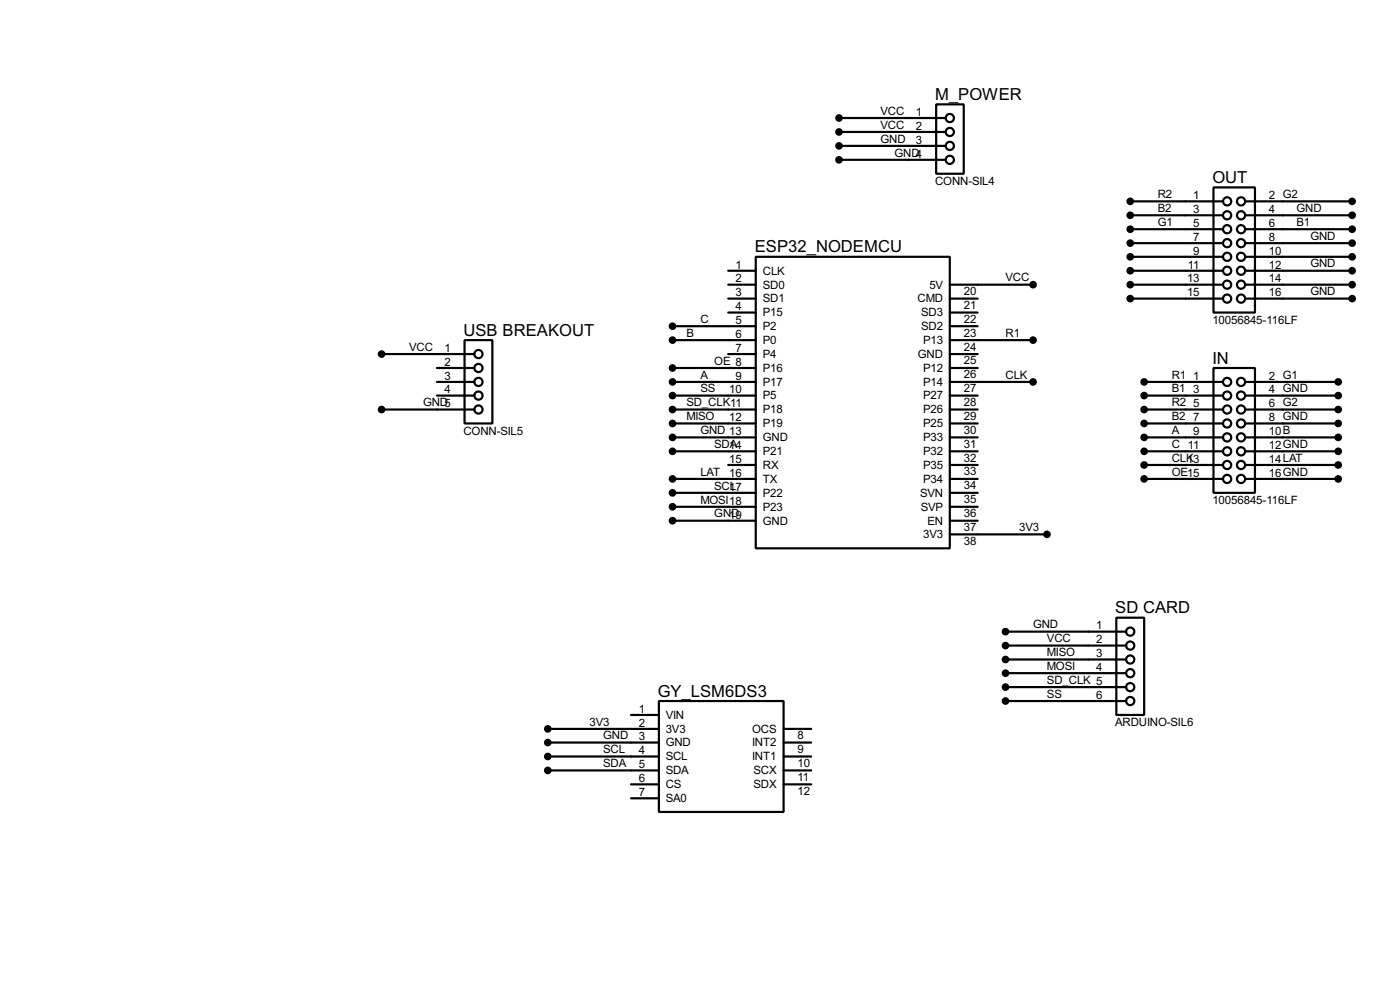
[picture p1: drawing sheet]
<svg xmlns="http://www.w3.org/2000/svg" width="256mm" height="180mm" viewBox="0 0 256 180" stroke-linecap="round" stroke-linejoin="round" font-family="sans-serif">
<g fill="none" stroke="#000" stroke-width=".4">
<path d="M171.5 19.1h5.1v12.7h-5.1zM153.7 21.6h19.6M153.7 24.2h19.6M153.7 26.7h19.6M153.7 29.3h19.6M207.1 36.9h17M207.1 39.4h17M222.3 34.3h7.6v22.9h-7.6zM228.1 36.9h19.6M228.1 39.4h19.6M123.2 59.7h15.3M133.4 49.6h5.1"/>
<path d="M133.4 52.1h5.1M133.4 54.7h5.1M133.4 57.2h5.1M138.5 47h35.5v53.4h-35.5zM174 59.7h5.1M174 52.1h15.3M174 54.7h5.1M174 57.2h5.1M207.1 42h17M207.1 44.5h17M207.1 47h17M207.1 49.6h17"/>
<path d="M207.1 52.1h17M207.1 54.7h17M228.1 42h19.6M228.1 44.5h19.6M228.1 47h19.6M228.1 49.6h19.6M228.1 52.1h19.6M228.1 54.7h19.6M69.9 75h17M69.9 64.8h17M80.1 69.9h6.8M80.1 72.4h6.8"/>
<path d="M80.1 67.4h6.8M85.1 62.3h5.1v15.2h-5.1zM123.2 69.9h15.3M123.2 72.4h15.3M123.2 75h15.3M123.2 77.5h15.3M123.2 62.3h15.3M123.2 67.4h15.3M133.4 64.8h5.1M174 69.9h15.3M174 72.4h5.1M174 75h5.1"/>
<path d="M174 77.5h5.1M174 62.3h15.3M174 67.4h5.1M174 64.8h5.1M209.6 69.9h14.5M209.6 72.4h14.5M209.6 75h14.5M209.6 77.5h14.5M222.3 67.4h7.6v22.8h-7.6zM228.1 69.9h17.1M228.1 72.4h17.1M228.1 75h17.1"/>
<path d="M228.1 77.5h17.1M123.2 80.1h15.3M123.2 82.6h15.3M123.2 87.7h15.3M123.2 92.8h15.3M123.2 95.3h15.3M123.2 90.2h15.3M133.4 85.1h5.1M174 80.1h5.1M174 82.6h5.1M174 85.1h5.1M174 87.7h5.1"/>
<path d="M174 92.8h5.1M174 95.3h5.1M174 97.8h17.8M174 90.2h5.1M209.6 80.1h14.5M209.6 82.6h14.5M209.6 85.1h14.5M209.6 87.7h14.5M228.1 80.1h17.1M228.1 82.6h17.1M228.1 85.1h17.1M228.1 87.7h17.1"/>
<path d="M184.2 115.6h22.1M184.2 118.2h22.1M204.5 113.1h5.1v17.8h-5.1zM100.4 133.4h20.3M100.4 135.9h20.3M100.4 138.5h20.3M115.6 130.9h5.1M120.7 128.3h22.9v20.3h-22.9zM143.6 133.4h5M143.6 135.9h5M143.6 138.5h5M184.2 120.7h22.1"/>
<path d="M184.2 123.2h22.1M184.2 125.8h22.1M184.2 128.3h22.1M100.4 141h20.3M115.6 143.6h5.1M115.6 146.1h5.1M143.6 141h5M143.6 143.6h5"/>
<circle cx="174" cy="29.3" r=".75"/>
<circle cx="174" cy="26.7" r=".75"/>
<circle cx="174" cy="24.2" r=".75"/>
<circle cx="174" cy="21.6" r=".75"/>
<circle cx="224.8" cy="39.4" r=".75"/>
<circle cx="224.8" cy="36.9" r=".75"/>
<circle cx="227.3" cy="39.4" r=".75"/>
<circle cx="227.3" cy="36.9" r=".75"/>
<circle cx="224.8" cy="52.1" r=".75"/>
<circle cx="224.8" cy="54.7" r=".75"/>
<circle cx="224.8" cy="44.5" r=".75"/>
<circle cx="224.8" cy="49.6" r=".75"/>
<circle cx="224.8" cy="42" r=".75"/>
<circle cx="224.8" cy="47" r=".75"/>
<circle cx="227.3" cy="52.1" r=".75"/>
<circle cx="227.3" cy="54.7" r=".75"/>
<circle cx="227.3" cy="44.5" r=".75"/>
<circle cx="227.3" cy="47" r=".75"/>
<circle cx="227.3" cy="42" r=".75"/>
<circle cx="227.3" cy="49.6" r=".75"/>
<circle cx="87.6" cy="69.9" r=".75"/>
<circle cx="87.6" cy="72.4" r=".75"/>
<circle cx="87.6" cy="75" r=".75"/>
<circle cx="87.6" cy="67.4" r=".75"/>
<circle cx="87.6" cy="64.8" r=".75"/>
<circle cx="224.8" cy="77.5" r=".75"/>
<circle cx="224.8" cy="69.9" r=".75"/>
<circle cx="224.8" cy="75" r=".75"/>
<circle cx="224.8" cy="72.4" r=".75"/>
<circle cx="227.3" cy="69.9" r=".75"/>
<circle cx="227.3" cy="72.4" r=".75"/>
<circle cx="227.3" cy="77.5" r=".75"/>
<circle cx="227.3" cy="75" r=".75"/>
<circle cx="224.8" cy="82.6" r=".75"/>
<circle cx="224.8" cy="87.7" r=".75"/>
<circle cx="224.8" cy="80.1" r=".75"/>
<circle cx="224.8" cy="85.1" r=".75"/>
<circle cx="227.3" cy="80.1" r=".75"/>
<circle cx="227.3" cy="85.1" r=".75"/>
<circle cx="227.3" cy="82.6" r=".75"/>
<circle cx="227.3" cy="87.7" r=".75"/>
<circle cx="207" cy="118.2" r=".75"/>
<circle cx="207" cy="115.6" r=".75"/>
<circle cx="207" cy="120.7" r=".75"/>
<circle cx="207" cy="128.3" r=".75"/>
<circle cx="207" cy="125.8" r=".75"/>
<circle cx="207" cy="123.2" r=".75"/>
</g>
<g fill="#000" stroke="#000" stroke-width=".4">
<circle cx="153.7" cy="21.6" r=".5"/>
<circle cx="153.7" cy="24.2" r=".5"/>
<circle cx="153.7" cy="26.7" r=".5"/>
<circle cx="153.7" cy="29.3" r=".5"/>
<circle cx="207" cy="36.9" r=".5"/>
<circle cx="207" cy="39.4" r=".5"/>
<circle cx="247.7" cy="36.9" r=".5"/>
<circle cx="247.7" cy="39.4" r=".5"/>
<circle cx="123.2" cy="59.7" r=".5"/>
<circle cx="189.2" cy="52.1" r=".5"/>
<circle cx="207" cy="54.7" r=".5"/>
<circle cx="207" cy="47" r=".5"/>
<circle cx="207" cy="52.1" r=".5"/>
<circle cx="207" cy="42" r=".5"/>
<circle cx="207" cy="44.5" r=".5"/>
<circle cx="207" cy="49.6" r=".5"/>
<circle cx="247.7" cy="54.7" r=".5"/>
<circle cx="247.7" cy="44.5" r=".5"/>
<circle cx="247.7" cy="49.6" r=".5"/>
<circle cx="247.7" cy="52.1" r=".5"/>
<circle cx="247.7" cy="42" r=".5"/>
<circle cx="247.7" cy="47" r=".5"/>
<circle cx="69.9" cy="64.8" r=".5"/>
<circle cx="69.9" cy="75" r=".5"/>
<circle cx="123.2" cy="75" r=".5"/>
<circle cx="123.2" cy="67.4" r=".5"/>
<circle cx="123.2" cy="77.5" r=".5"/>
<circle cx="123.2" cy="62.3" r=".5"/>
<circle cx="123.2" cy="72.4" r=".5"/>
<circle cx="123.2" cy="69.9" r=".5"/>
<circle cx="189.2" cy="62.3" r=".5"/>
<circle cx="189.2" cy="69.9" r=".5"/>
<circle cx="209.6" cy="72.4" r=".5"/>
<circle cx="209.6" cy="75" r=".5"/>
<circle cx="209.6" cy="77.5" r=".5"/>
<circle cx="209.6" cy="69.9" r=".5"/>
<circle cx="245.1" cy="77.5" r=".5"/>
<circle cx="245.1" cy="72.4" r=".5"/>
<circle cx="245.1" cy="75" r=".5"/>
<circle cx="245.1" cy="69.9" r=".5"/>
<circle cx="123.2" cy="82.6" r=".5"/>
<circle cx="123.2" cy="92.8" r=".5"/>
<circle cx="123.2" cy="95.3" r=".5"/>
<circle cx="123.2" cy="87.7" r=".5"/>
<circle cx="123.2" cy="80.1" r=".5"/>
<circle cx="123.2" cy="90.2" r=".5"/>
<circle cx="191.8" cy="97.8" r=".5"/>
<circle cx="209.6" cy="87.7" r=".5"/>
<circle cx="209.6" cy="80.1" r=".5"/>
<circle cx="209.6" cy="82.6" r=".5"/>
<circle cx="209.6" cy="85.1" r=".5"/>
<circle cx="245.1" cy="85.1" r=".5"/>
<circle cx="245.1" cy="82.6" r=".5"/>
<circle cx="245.1" cy="87.7" r=".5"/>
<circle cx="245.1" cy="80.1" r=".5"/>
<circle cx="184.2" cy="118.2" r=".5"/>
<circle cx="184.2" cy="115.6" r=".5"/>
<circle cx="100.3" cy="133.4" r=".5"/>
<circle cx="100.3" cy="138.5" r=".5"/>
<circle cx="100.3" cy="135.9" r=".5"/>
<circle cx="184.2" cy="123.2" r=".5"/>
<circle cx="184.2" cy="128.3" r=".5"/>
<circle cx="184.2" cy="125.8" r=".5"/>
<circle cx="184.2" cy="120.7" r=".5"/>
<circle cx="100.3" cy="141" r=".5"/>
</g>
<g font-size="3.4">
<text x="171.3" y="18.3">M_POWER</text>
<text x="222.1" y="33.5">OUT</text>
<text x="138.3" y="46.2">ESP32_NODEMCU</text>
<text x="84.9" y="61.4">USB BREAKOUT</text>
<text x="222.1" y="66.6">IN</text>
<text x="204.3" y="112.3">SD CARD</text>
<text x="120.5" y="127.5">GY_LSM6DS3</text>
</g>
<g font-size="2.4">
<text x="161.3" y="21">VCC</text>
<text x="161.3" y="23.6">VCC</text>
<text x="167.8" y="21.2">1</text>
<text x="167.8" y="23.8">2</text>
<text x="161.3" y="26.1">GND</text>
<text x="163.9" y="28.6">GND4</text>
<text x="167.8" y="26.3">3</text>
<text x="171.3" y="33.9">CONN-SIL4</text>
<text x="212.1" y="36.3">R2</text>
<text x="212.1" y="38.8">B2</text>
<text x="212.1" y="41.3">G1</text>
<text x="218.6" y="36.5">1</text>
<text x="218.6" y="39">3</text>
<text x="218.6" y="41.6">5</text>
<text x="232.5" y="36.5">2 G2</text>
<text x="232.5" y="39">4</text>
<text x="232.5" y="41.6">6</text>
<text x="237.5" y="38.8">GND</text>
<text x="237.5" y="41.3">B1</text>
<text x="218.6" y="44.1">7</text>
<text x="218.6" y="46.6">9</text>
<text x="232.5" y="44.1">8</text>
<text x="232.5" y="46.6">10</text>
<text x="240.1" y="43.9">GND</text>
<text x="134.8" y="49.2">1</text>
<text x="134.8" y="51.7">2</text>
<text x="139.8" y="50.3">CLK</text>
<text x="139.8" y="52.8">SD0</text>
<text x="170.3" y="52.8">5V</text>
<text x="176.6" y="54">20</text>
<text x="184.2" y="51.5">VCC</text>
<text x="217.5" y="51.7">13</text>
<text x="217.6" y="49.2">11</text>
<text x="232.5" y="49.2">12</text>
<text x="232.5" y="51.7">14</text>
<text x="240.1" y="49">GND</text>
<text x="128.3" y="59.1">C</text>
<text x="134.8" y="54.3">3</text>
<text x="134.8" y="56.8">4</text>
<text x="134.8" y="59.3">5</text>
<text x="139.8" y="55.4">SD1</text>
<text x="139.8" y="57.9">P15</text>
<text x="168.1" y="55.4">CMD</text>
<text x="168.8" y="57.9">SD3</text>
<text x="176.6" y="59.1">22</text>
<text x="176.6" y="56.6">21</text>
<text x="217.5" y="54.3">15</text>
<text x="222.1" y="59.3">10056845-116LF</text>
<text x="232.5" y="54.3">16</text>
<text x="240.1" y="54">GND</text>
<text x="75" y="64.2">VCC</text>
<text x="81.5" y="64.4">1</text>
<text x="125.8" y="61.7">B</text>
<text x="134.8" y="61.9">6</text>
<text x="134.8" y="64.4">7</text>
<text x="139.8" y="60.4">P2</text>
<text x="139.8" y="63">P0</text>
<text x="139.8" y="65.5">P4</text>
<text x="168.2" y="65.5">GND</text>
<text x="168.8" y="60.4">SD2</text>
<text x="169.1" y="63">P13</text>
<text x="176.6" y="64.2">24</text>
<text x="176.6" y="61.6">23</text>
<text x="184.2" y="61.7">R1</text>
<text x="81.5" y="67">2</text>
<text x="81.5" y="69.5">3</text>
<text x="81.5" y="72">4</text>
<text x="128.3" y="69.3">A</text>
<text x="128.3" y="71.8">SS</text>
<text x="130.9" y="66.7">OE 8</text>
<text x="133.6" y="72">10</text>
<text x="134.8" y="69.5">9</text>
<text x="139.8" y="68.1">P16</text>
<text x="139.8" y="70.6">P17</text>
<text x="169.1" y="70.6">P14</text>
<text x="169.1" y="68.1">P12</text>
<text x="176.6" y="71.8">27</text>
<text x="176.6" y="69.3">26</text>
<text x="176.6" y="66.7">25</text>
<text x="184.2" y="69.3">CLK</text>
<text x="214.7" y="69.3">R1</text>
<text x="214.7" y="71.8">B1</text>
<text x="218.6" y="69.5">1</text>
<text x="218.6" y="72">3</text>
<text x="232.5" y="69.5">2 G1</text>
<text x="232.5" y="72">4 GND</text>
<text x="77.5" y="74.4">GND5</text>
<text x="125.8" y="74.4">SD_CLK11</text>
<text x="125.8" y="76.9">MISO</text>
<text x="133.6" y="77.1">12</text>
<text x="139.8" y="73.1">P5</text>
<text x="139.8" y="75.7">P18</text>
<text x="169.1" y="75.7">P26</text>
<text x="169.1" y="73.1">P27</text>
<text x="176.6" y="76.9">29</text>
<text x="176.6" y="74.3">28</text>
<text x="214.7" y="74.4">R2</text>
<text x="214.7" y="76.9">B2</text>
<text x="218.6" y="74.6">5</text>
<text x="218.6" y="77.1">7</text>
<text x="232.5" y="74.6">6 G2</text>
<text x="232.5" y="77.1">8 GND</text>
<text x="84.9" y="79.6">CONN-SIL5</text>
<text x="128.3" y="79.5">GND 13</text>
<text x="130.9" y="82">SD14</text>
<text x="133.7" y="82">A</text>
<text x="139.8" y="78.2">P19</text>
<text x="139.8" y="80.8">GND</text>
<text x="139.8" y="83.3">P21</text>
<text x="169.1" y="83.3">P32</text>
<text x="169.1" y="80.8">P33</text>
<text x="169.1" y="78.2">P25</text>
<text x="176.6" y="82">31</text>
<text x="176.6" y="79.4">30</text>
<text x="214.7" y="79.5">A</text>
<text x="214.7" y="82">C 11</text>
<text x="218.6" y="79.7">9</text>
<text x="232.5" y="79.7">10B</text>
<text x="232.5" y="82.2">12GND</text>
<text x="128.3" y="87.1">LAT</text>
<text x="130.9" y="89.6">SC17</text>
<text x="133.6" y="84.7">15</text>
<text x="133.6" y="87.3">16</text>
<text x="133.7" y="89.6">L</text>
<text x="139.8" y="85.8">RX</text>
<text x="139.8" y="88.4">TX</text>
<text x="169.1" y="88.4">P34</text>
<text x="169.1" y="85.8">P35</text>
<text x="176.6" y="89.6">34</text>
<text x="176.6" y="87">33</text>
<text x="176.6" y="84.5">32</text>
<text x="214.7" y="84.5">CLK</text>
<text x="214.7" y="87.1">OE15</text>
<text x="217.5" y="84.7">13</text>
<text x="232.5" y="84.7">14LAT</text>
<text x="232.5" y="87.3">16GND</text>
<text x="128.3" y="92.2">MOSI18</text>
<text x="130.9" y="94.7">GN1D9</text>
<text x="139.8" y="90.9">P22</text>
<text x="139.8" y="93.5">P23</text>
<text x="168.6" y="90.9">SVN</text>
<text x="168.7" y="93.5">SVP</text>
<text x="176.6" y="94.7">36</text>
<text x="176.6" y="92.1">35</text>
<text x="222.1" y="92.3">10056845-116LF</text>
<text x="139.8" y="96">GND</text>
<text x="169.1" y="98.5">3V3</text>
<text x="169.9" y="96">EN</text>
<text x="176.6" y="99.7">38</text>
<text x="176.6" y="97.2">37</text>
<text x="186.7" y="97.2">3V3</text>
<text x="189.3" y="115">GND</text>
<text x="191.8" y="117.6">VCC</text>
<text x="200.8" y="115.2">1</text>
<text x="200.8" y="117.8">2</text>
<text x="191.8" y="120.1">MISO</text>
<text x="191.8" y="122.6">MOSI</text>
<text x="191.8" y="125.2">SD_CLK 5</text>
<text x="200.8" y="120.3">3</text>
<text x="200.8" y="122.8">4</text>
<text x="117" y="130.5">1</text>
<text x="122" y="131.6">VIN</text>
<text x="191.8" y="127.7">SS</text>
<text x="200.8" y="127.9">6</text>
<text x="108" y="132.8">3V3</text>
<text x="110.5" y="135.3">GND</text>
<text x="110.5" y="137.9">SCL</text>
<text x="117" y="133">2</text>
<text x="117" y="135.5">3</text>
<text x="122" y="134.1">3V3</text>
<text x="122" y="136.6">GND</text>
<text x="137.8" y="136.6">INT2</text>
<text x="137.8" y="134.1">OCS</text>
<text x="146.1" y="137.8">9</text>
<text x="146.1" y="135.3">8</text>
<text x="204.3" y="133">ARDUINO-SIL6</text>
<text x="110.5" y="140.4">SDA</text>
<text x="117" y="138.1">4</text>
<text x="117" y="140.6">5</text>
<text x="117" y="143.2">6</text>
<text x="122" y="139.2">SCL</text>
<text x="122" y="141.7">SDA</text>
<text x="137.8" y="139.2">INT1</text>
<text x="138.1" y="141.7">SCX</text>
<text x="146.1" y="142.9">11</text>
<text x="146.1" y="140.4">10</text>
<text x="117" y="145.7">7</text>
<text x="122" y="144.3">CS</text>
<text x="122" y="146.8">SA0</text>
<text x="138.1" y="144.3">SDX</text>
<text x="146.1" y="145.5">12</text>
</g>
</svg>
